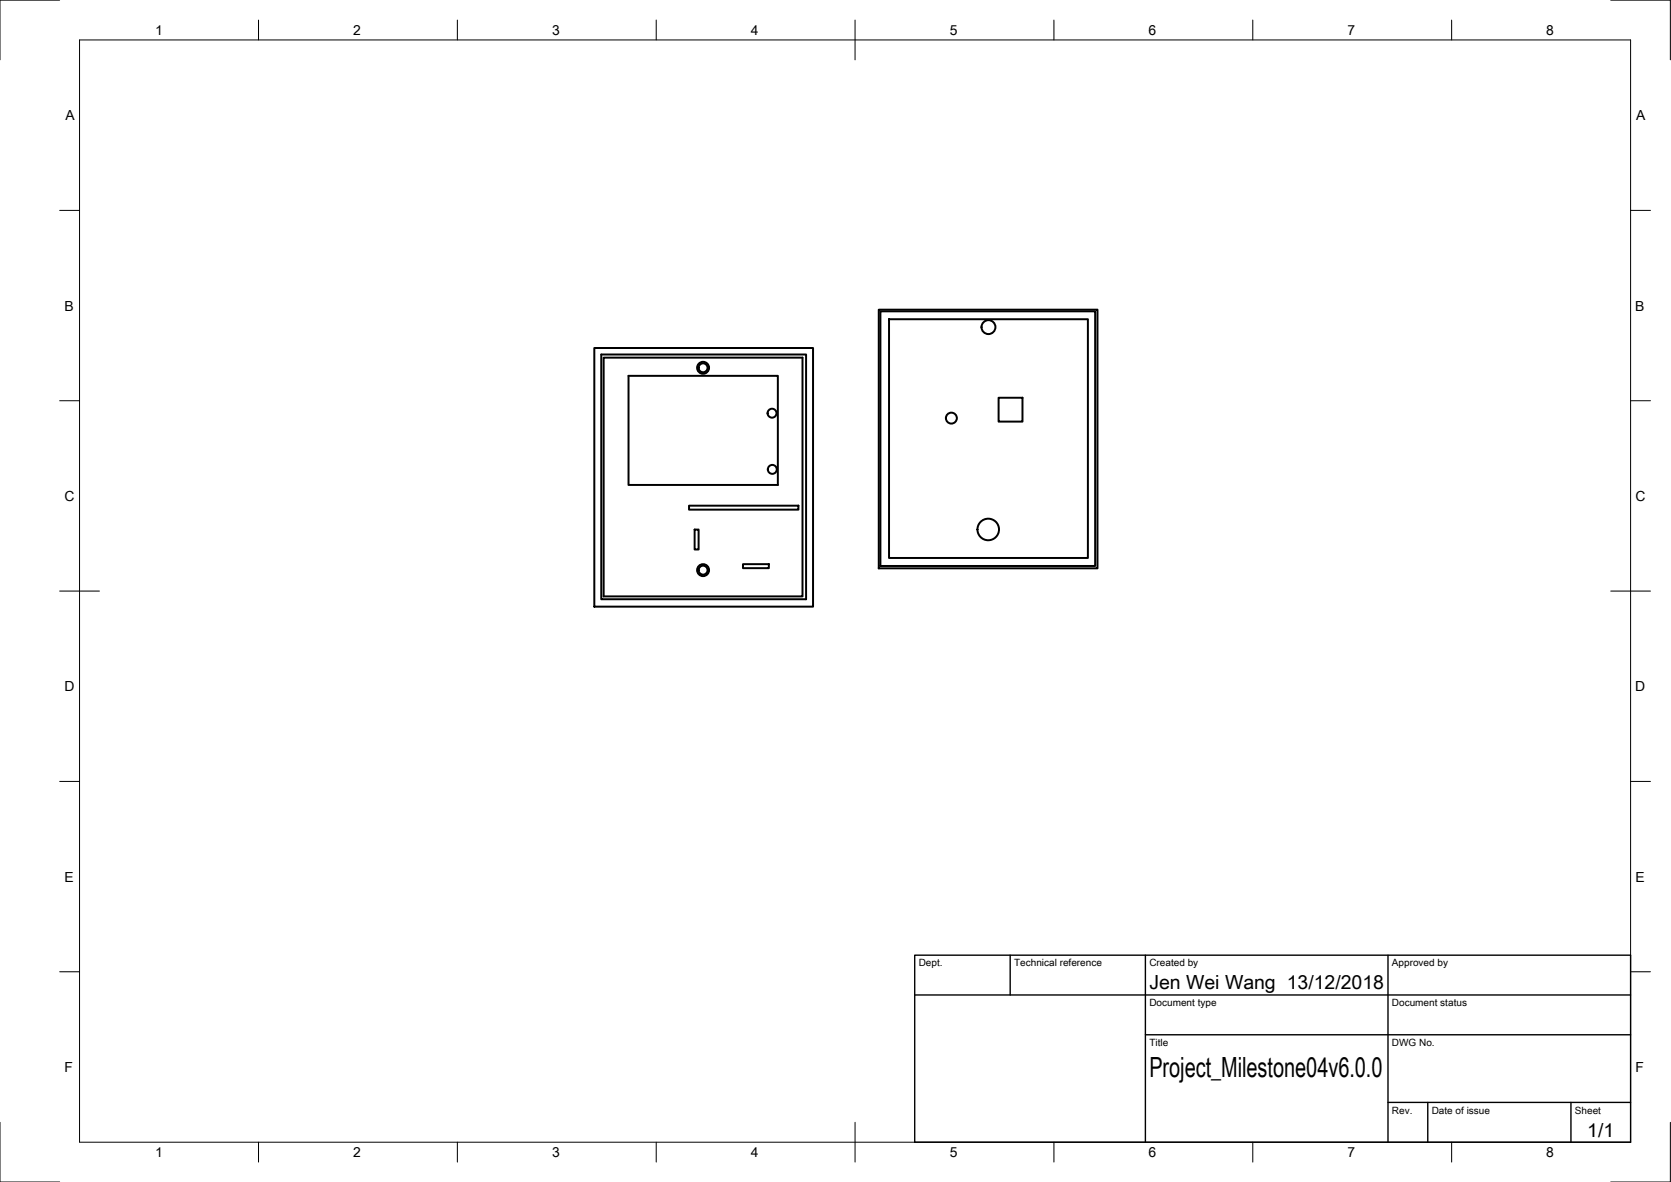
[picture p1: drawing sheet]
<svg xmlns="http://www.w3.org/2000/svg" width="420mm" height="297mm" viewBox="0 0 420 297" stroke-linecap="round" stroke-linejoin="round" font-family="sans-serif">
<!-- layer: Visible -->
<g fill="none" stroke="#000" stroke-width=".5">
<path d="M221 77.8h55v65h-55zM221.4 78.2h54v64h-54zM149.4 87.5h55v65h-55zM151.2 89.1h51.5v61.5h-51.5zM151.8 89.9h50v60h-50zM158 94.4h37.6v27.5h-37.6zM223.5 80.2h50v60h-50zM251.1 100h6v6h-6zM173.3 127.1h27.5v1h-27.5zM174.7 133.1h1v5h-1zM186.8 141.8h6.5v1h-6.5z"/>
<circle cx="176.8" cy="92.4" r="1.5"/>
<circle cx="176.8" cy="92.4" r="1.13"/>
<circle cx="248.5" cy="82.2" r="1.75"/>
<circle cx="194.1" cy="103.8" r="1.13"/>
<circle cx="194.2" cy="118" r="1.13"/>
<circle cx="239.2" cy="105.1" r="1.38"/>
<circle cx="248.5" cy="133.1" r="2.71"/>
<circle cx="176.8" cy="143.3" r="1.5"/>
<circle cx="176.8" cy="143.3" r="1.13"/>
</g>
<!-- layer: Border -->
<g fill="none" stroke="#000" stroke-width=".25">
<path d="M15 0h-15v15M20 10h390v277h-390zM65 5v5M115 5v5M165 5v5M215 5v10M265 5v5M315 5v5M365 5v5M405 0h15v15M15 52.9h5M410 52.9h5"/>
<path d="M15 100.7h5M410 100.7h5M15 148.5h10M405 148.5h10M15 196.4h5M410 196.4h5M15 244.2h5M410 244.2h5M0 282v15h15M65 287v5M115 287v5M165 287v5"/>
<path d="M215 282v10M265 287v5M315 287v5M365 287v5M420 282v15h-15"/>
</g>
<!-- layer: TitleBlock -->
<path d="M230 240h180v47h-180zM230 250h180M254 240v10M288 240v47M349 240v47M288 260h122M349 277h61M359 277v10M395 277v10" fill="none" stroke="#000" stroke-width=".35"/>
<text font-size="7" x="289" y="270.5">Project_Milestone04v6.0.0</text>
<g font-size="4.9">
<text x="289" y="248.5">Jen Wei Wang 13/12/2018</text>
<text x="399.1" y="285.6">1/1</text>
</g>
<g font-size="3.5">
<text x="39" y="8.8">1</text>
<text x="88.8" y="8.8">2</text>
<text x="138.8" y="8.8">3</text>
<text x="188.7" y="8.8">4</text>
<text x="238.8" y="8.8">5</text>
<text x="288.7" y="8.8">6</text>
<text x="338.8" y="8.8">7</text>
<text x="388.8" y="8.8">8</text>
<text x="16.4" y="30.2">A</text>
<text x="411.4" y="30.2">A</text>
<text x="16.2" y="78">B</text>
<text x="411.2" y="78">B</text>
<text x="16.2" y="125.9">C</text>
<text x="411.2" y="125.9">C</text>
<text x="16.2" y="173.7">D</text>
<text x="411.2" y="173.7">D</text>
<text x="16.2" y="221.5">E</text>
<text x="411.2" y="221.5">E</text>
<text x="16.2" y="269.4">F</text>
<text x="411.2" y="269.4">F</text>
<text x="39" y="290.8">1</text>
<text x="88.8" y="290.8">2</text>
<text x="138.8" y="290.8">3</text>
<text x="188.7" y="290.8">4</text>
<text x="238.8" y="290.8">5</text>
<text x="288.7" y="290.8">6</text>
<text x="338.8" y="290.8">7</text>
<text x="388.8" y="290.8">8</text>
</g>
<g font-size="2.5">
<text x="231" y="242.8">Dept.</text>
<text x="255" y="242.8">Technical reference</text>
<text x="289" y="242.8">Created by</text>
<text x="350" y="242.8">Approved by</text>
<text x="289" y="252.8">Document type</text>
<text x="350" y="252.8">Document status</text>
<text x="289" y="262.8">Title</text>
<text x="350" y="262.8">DWG No.</text>
<text x="350" y="279.8">Rev.</text>
<text x="360" y="279.8">Date of issue</text>
<text x="396" y="279.8">Sheet</text>
</g>
</svg>
